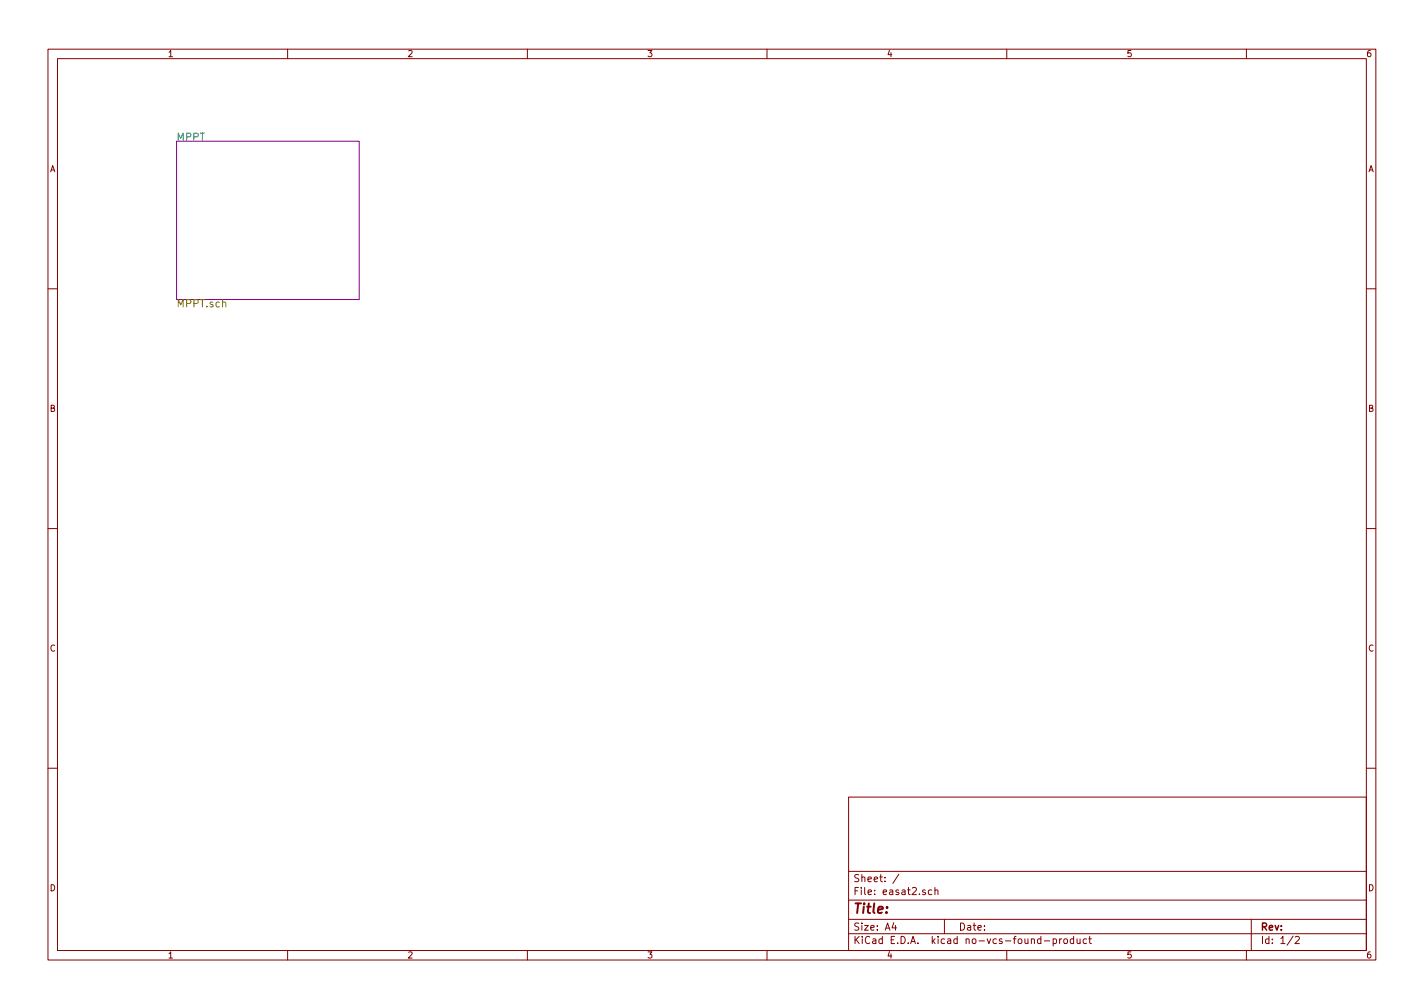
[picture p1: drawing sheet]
<svg xmlns="http://www.w3.org/2000/svg" width="297mm" height="210mm" viewBox="0 0 297 210" stroke-linecap="round" stroke-linejoin="round" font-family="sans-serif">
<g fill="none" stroke="#840000" stroke-width=".21">
<path d="M10 10.3h277v189.9h-277zM12 12.2h273v186.1h-273zM60 10.3v1.9M110 10.3v1.9M160 10.3v1.9M210 10.3v1.9M260 10.3v1.9M10 60.2h2M285 60.2h2M10 110.3h2M285 110.3h2M10 160.2h2"/>
<path d="M177 166.3h108v32h-108zM285 160.2h2M60 198.3v1.9M110 198.3v1.9M160 198.3v1.9M177 194.8h108M177 191.8h108M177 187.8h108M177 181.8h108M186.4 192.5l-.3 1h.9M186.8 193v1M187.5 182.3l-1.3 2"/>
<path d="M194.4 185.7l-.5-.1-.3 .3 .1 .6 .2 .1 .5-.1M195 185.7l.2-.1 .4 .1 .1 .9M195 185.1v1.5M197 191.8v3M210 198.3v1.9M217.8 196.3h1.2M219.7 195.9l.4-.1 .3 .3-.1 .6h-.6M219.7 195.8v1.5M221 195.8v1M221.5 195.8l-.5 .3M222 196l.2-.2 .4 .2 .1 .5-.1 .2-.4 .1-.2-.1zM224 195.9l-.5-.1-.3 .3 .1 .6 .2 .1 .5-.1"/>
<path d="M224 195.3v1.5M224.7 195.8v.9l.4 .1 .2-.1M225.3 195.8v1M226.6 195.9l-.4-.1-.3 .3 .1 .6 .2 .1 .4-.1M227.1 195.8h.6M227.3 195.3v1.3l.4 .2M260 198.3v1.9M261 191.8v6.5M269.7 195.2l-1.2 2M270.2 195.5l.6-.2 .2 .5-.9 1h.9"/>
</g>
<path d="M36.8 29.5h38.1v33h-38.1z" fill="none" stroke="#840084" stroke-width=".21"/>
<text font-size="2.8" fill="#840000" x="178" y="190.5">Title:</text>
<text font-size="2.1" fill="#008484" x="36.8" y="29.4">MPPT</text>
<text font-size="2.1" fill="#848400" x="36.8" y="64.1">MPPT.sch</text>
<g font-size="2.1" fill="#840000">
<text x="178" y="184">Sheet: /</text>
<text x="178" y="186.7">File: easat2.sch</text>
<text x="178" y="196.9">KiCad E.D.A. kicad no-vcs-found-product</text>
<text x="178" y="194.1">Size: A4</text>
<text x="200" y="194.1">Date:</text>
<text x="263" y="194.1">Rev:</text>
<text x="263" y="196.9">Id: 1/2</text>
</g>
<g font-size="1.8" fill="#840000">
<text x="35" y="11.9">1</text>
<text x="85" y="11.9">2</text>
<text x="135" y="11.9">3</text>
<text x="185" y="11.9">4</text>
<text x="235" y="11.9">5</text>
<text x="285" y="11.9">6</text>
<text x="10.4" y="35.9">A</text>
<text x="285.4" y="35.9">A</text>
<text x="10.4" y="85.9">B</text>
<text x="285.4" y="85.9">B</text>
<text x="10.4" y="135.9">C</text>
<text x="285.4" y="135.9">C</text>
<text x="10.4" y="185.9">D</text>
<text x="285.4" y="185.9">D</text>
<text x="35" y="199.9">1</text>
<text x="85" y="199.9">2</text>
<text x="135" y="199.9">3</text>
<text x="185" y="199.9">4</text>
<text x="235" y="199.9">5</text>
<text x="285" y="199.9">6</text>
</g>
</svg>
